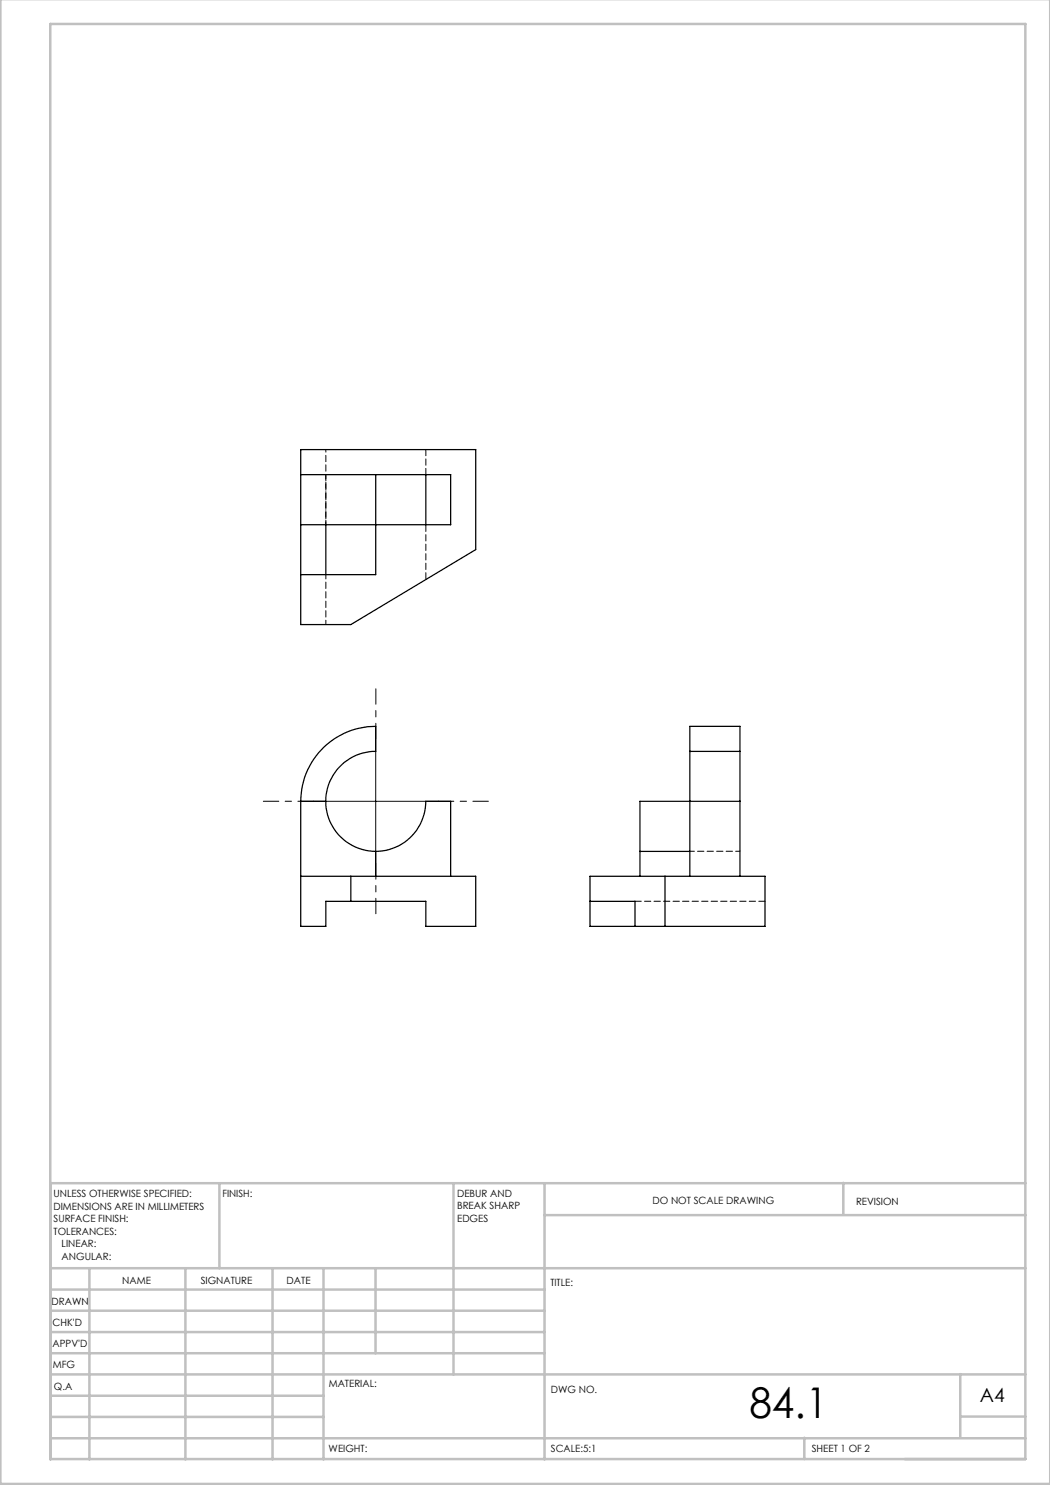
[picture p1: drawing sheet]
<svg xmlns="http://www.w3.org/2000/svg" width="210mm" height="297mm" viewBox="0 0 210 297" stroke-linecap="round" stroke-linejoin="round" font-family="sans-serif">
<path d="M75.2 147.8v-10M62.7 160.3h-10M75.2 172.8v10M87.7 160.3h10" fill="none" stroke="#000" stroke-width=".2" stroke-dasharray="15.2 1.3 1.3 1.3" stroke-dashoffset="12.1"/>
<path d="M75.1 147.8v25M62.7 160.3h25" fill="none" stroke="#000" stroke-width=".2"/>
<g fill="none" stroke="#c0c0c0" stroke-width=".5">
<path d="M.1 -.1v296.9h209.9v-296.9M10.1 4.8h195v287h-195zM43.9 236.6v17M90.7 236.6v38.3M108.9 236.6v55.3M168.7 236.6v6.3M205.1 236.6h-195v55.3M10.1 253.6h195M10.1 257.9h98.8M17.9 253.6v38.3M37.1 253.6v38.3M54.5 253.6v38.3"/>
<path d="M64.7 253.6v38.3M75.1 253.6v17M108.9 243h96.2M10.1 270.6h98.8M10.1 266.4h98.8M10.1 262.1h98.8M10.1 279.1h54.6M10.1 274.9h195M192.1 274.8v12.7M10.1 287.7h195M10.1 283.4h54.6M160.9 287.5v4.3"/>
<path d="M192.1 283.3h13"/>
</g>
<g fill="none" stroke="#000" stroke-width=".25">
<path d="M60.1 94.9h15M60.1 89.9h35v20l-24.9 15h-10.1zM75.1 94.9v20h-9.9M75.1 94.9h10.1M85.2 94.9v10M85.2 94.9h4.9v10h-4.9M60.1 104.9h25.1M60.1 114.9h5.1M65.2 104.9v10M138 150.3v25M138 150.3v-5h10v5M138 150.3h10"/>
<path d="M148 150.3v10M60.1 160.3a15 15 0 0 1 15-15v5a10 10 0 0 0-9.9 10M60.1 160.3v25h5.1v-5h20v5h9.9v-10h-35M60.1 160.3h5.1M65.2 160.3a10 10 0 0 0 9.9 10M70.2 175.3v5M75.1 170.3a10 10 0 0 0 10.1-10h4.9v15M75.1 170.3v5M118 175.3h35v10h-35zM128 170.3h10M128 170.3v5M133 175.3v10"/>
<path d="M148 160.3h-20v10M148 160.3v15M118 180.3h9v5"/>
</g>
<path d="M85.2 89.9v5M153 180.3h-26" fill="none" stroke="#000" stroke-width=".2" stroke-dasharray="1.3 .6"/>
<path d="M85.2 104.9v11" fill="none" stroke="#000" stroke-width=".2" stroke-dasharray="1.3 .6" stroke-dashoffset="-.1"/>
<path d="M65.2 89.9v15" fill="none" stroke="#000" stroke-width=".2" stroke-dasharray="1.3 .6" stroke-dashoffset=".8"/>
<path d="M65.2 94.9v10M65.2 114.9v10M138 170.3h10" fill="none" stroke="#000" stroke-width=".2" stroke-dasharray="1.3 .6" stroke-dashoffset=".4"/>
<text font-size="8.5" x="149.9" y="283.5">84.1</text>
<text font-size="3.9" x="196" y="280.4">A4</text>
<g font-size="2">
<text x="10.7" y="239.5">UNLESS OTHERWISE SPECIFIED:</text>
<text x="44.5" y="239.5">FINISH:</text>
<text x="91.4" y="239.4">DEBUR AND</text>
<text x="10.7" y="242">DIMENSIONS ARE IN MILLIMETERS</text>
<text x="10.7" y="244.5">SURFACE FINISH:</text>
<text x="91.4" y="241.9">BREAK SHARP</text>
<text x="91.4" y="244.4">EDGES</text>
<text x="130.5" y="240.8">DO NOT SCALE DRAWING</text>
<text x="171.2" y="241">REVISION</text>
<text x="10.7" y="247">TOLERANCES:</text>
<text x="12.3" y="249.5">LINEAR:</text>
<text x="12.3" y="252">ANGULAR:</text>
<text x="24.4" y="256.9">NAME</text>
<text x="40.1" y="256.8">SIGNATURE</text>
<text x="57.3" y="256.8">DATE</text>
<text x="110.1" y="257.1">TITLE:</text>
<text x="10.3" y="260.9">DRAWN</text>
<text x="10.5" y="269.3">APPV'D</text>
<text x="10.5" y="265.2">CHK'D</text>
<text x="10.6" y="273.6">MFG</text>
<text x="10.8" y="278">Q.A</text>
<text x="65.8" y="277.4">MATERIAL:</text>
<text x="110.2" y="278.5">DWG NO.</text>
<text x="65.7" y="290.4">WEIGHT:</text>
<text x="110.2" y="290.5">SCALE:5:1</text>
<text x="162.4" y="290.4">SHEET 1 OF 2</text>
</g>
</svg>
